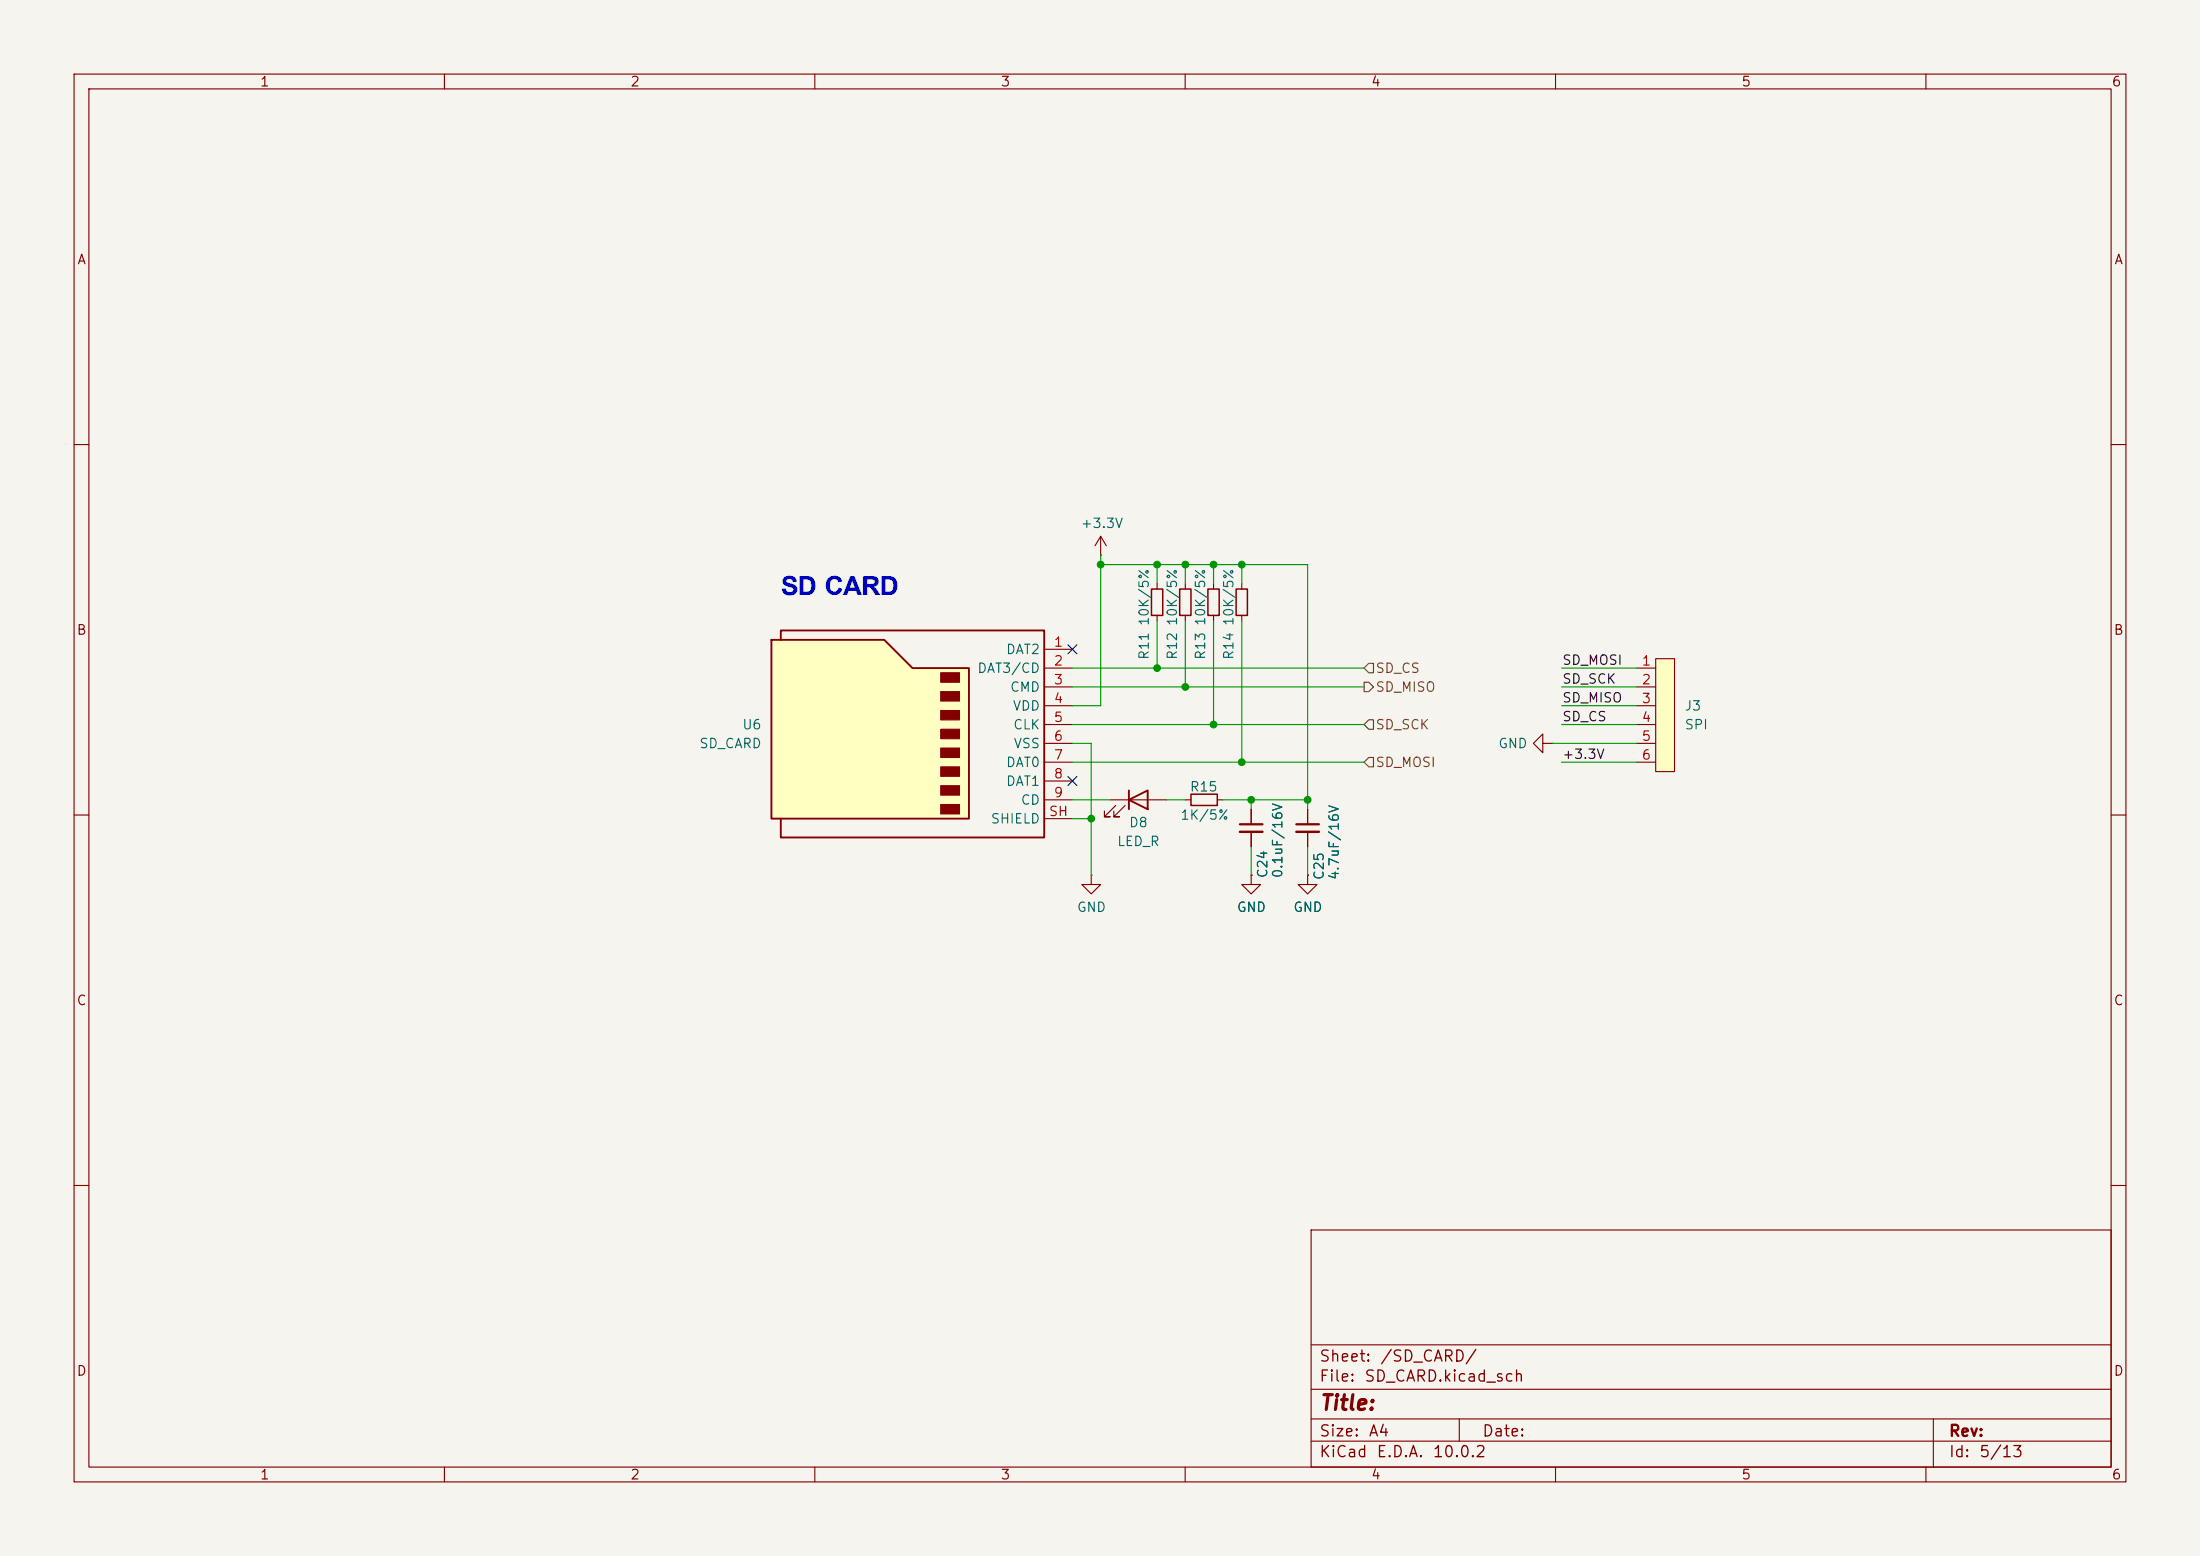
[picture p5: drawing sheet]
<svg xmlns="http://www.w3.org/2000/svg" width="297mm" height="210mm" viewBox="0 0 297 210" stroke-linecap="round" stroke-linejoin="round" font-family="sans-serif">
<path d="M0 0h297v210h-297z" fill="#f5f4ef" stroke="#f5f4ef" stroke-width=".14"/>
<g fill="none" stroke="#840000" stroke-width=".15">
<path d="M10 10h277v190h-277zM12 12h273v186h-273zM60 10v2M110 10v2M160 10v2M210 10v2M260 10v2M10 60h2M160 78.7v.8M163.8 78.7v.8M167.6 78.7v.8M285 60h2"/>
<path d="M160 83.1v.7M163.8 83.1v.7M167.6 83.1v.7M10 110h2M160 108h.8M164.3 108h.8M285 110h2M10 160h2M177 166h108v32h-108zM285 160h2M60 198v2M110 198v2"/>
<path d="M160 198v2M177 194.5h108M177 191.5h108M177 187.5h108M177 181.5h108M197 191.5v3M210 198v2M260 198v2M261 191.5v6.5"/>
</g>
<path d="M159.3 79.5h1.5v3.6h-1.5zM163.1 79.5h1.5v3.6h-1.5zM166.9 79.5h1.5v3.6h-1.5zM160.8 107.2h3.5v1.5h-3.5z" fill="none" stroke="#840000" stroke-width=".2"/>
<path d="M104.1 86.4h15.3l3.8 3.8h7.6v20.3h-26.7z" fill="#ffffc2"/>
<g fill="#840000" stroke="#840000" stroke-width=".15">
<path d="M127 90.8h2.5v1.3h-2.5z"/>
<path d="M127 93.3h2.5v1.3h-2.5z"/>
<path d="M127 95.9h2.5v1.3h-2.5z"/>
<path d="M127 98.4h2.5v1.3h-2.5z"/>
<path d="M127 101h2.5v1.2h-2.5z"/>
<path d="M127 103.5h2.5v1.3h-2.5z"/>
<path d="M127 106h2.5v1.3h-2.5z"/>
<path d="M127 108.6h2.5v1.3h-2.5z"/>
</g>
<path d="M104.1 86.4h15.3l3.8 3.8h7.6v20.3h-26.7zM105.4 86.4v-1.3h35.6v27.9h-35.6v-2.5M152.4 108l2.5-1.3v2.5zM152.4 106.7v2.5" fill="none" stroke="#840000" stroke-width=".25"/>
<g fill="none" stroke="#840000" stroke-width=".15">
<path d="M148.6 74.9h.1M148.6 72.4l-.8 1.3M148.6 72.4l.8 1.3M148.6 72.4v2.5M156.2 78.7v.8M141 87.6h3.8M141 90.2h3.8M141 92.7h3.8M141 95.3h3.8M141 97.8h3.8M156.2 83.1v.7M141 100.3h3.8"/>
<path d="M141 102.9h3.8M141 105.4h3.8M141 108h3.8M141 110.5h3.8M147.3 118.1v1.3h1.3l-1.3 1.3-1.3-1.3h1.3M147.3 118.1h.1M149.9 108h7.6M150.6 108.7l-1.5 1.5h.8h-.8v-.7M151.9 108.7l-1.5 1.5h.7h-.7v-.7M168.9 118.1v1.3h1.3l-1.3 1.3-1.3-1.3h1.3M168.9 118.1h.1M168.9 109.2v2.1"/>
<path d="M168.9 112.3v2M176.5 118.1v1.3h1.3l-1.3 1.3-1.2-1.3h1.2M176.5 118.1h.1M176.5 109.2v2.1M176.5 112.3v2M208.3 100.3v-1.2l-1.3 1.2 1.3 1.3v-1.3h1.2M209.5 100.3h.1"/>
</g>
<path d="M155.4 79.5h1.6v3.6h-1.6z" fill="none" stroke="#840000" stroke-width=".2"/>
<path d="M167.4 111.3h3M175 111.3h3.1" fill="none" stroke="#840000" stroke-width=".3"/>
<path d="M167.4 112.3h3M175 112.3h3.1" fill="none" stroke="#840000" stroke-width=".33"/>
<path d="M223.5 88.9h2.6v15.2h-2.6z" fill="#ffffc2"/>
<g fill="none" stroke="#840000" stroke-width=".15">
<path d="M221 90.2h2.5M221 92.7h2.5M221 95.3h2.5M221 97.8h2.5M223.5 88.9h2.6v15.2h-2.6zM168.9 118.1h.1M168.9 109.2v2.1M168.9 112.3v2M176.5 118.1h.1M176.5 109.2v2.1M176.5 112.3v2M221 100.3h2.5"/>
<path d="M221 102.9h2.5"/>
</g>
<path d="M184.1 92.1h.7l.6 .6-.6 .6h-.7zM184.8 89.5h.6v1.3h-.6l-.7-.6zM184.8 97.2h.6v1.2h-.6l-.7-.6zM184.8 102.2h.6v1.3h-.6l-.7-.6z" fill="none" stroke="#725600" stroke-width=".15"/>
<g fill="none" stroke="#009600" stroke-width=".15">
<path d="M148.6 76.2h27.9v33M148.6 74.9v20.4h-3.8M156.2 76.2v2.5M160 76.2v2.5M163.8 76.2v2.5M167.6 76.2v2.5M144.8 92.7h39.3M144.8 97.8h39.3M144.8 90.2h39.3M156.2 83.8v6.4M160 83.8v8.9M163.8 83.8v14"/>
<path d="M167.6 83.8v19.1M210.8 92.7h10.2M210.8 97.8h10.2M210.8 90.2h10.2M210.8 95.3h10.2M144.8 102.9h39.3M144.8 108h5.1M144.8 100.3h2.5v17.8M144.8 110.5h2.5M157.5 108h2.5M165.1 108h11.4M168.9 108v1.2"/>
<path d="M168.9 114.3v3.8M176.5 114.3v3.8M209.5 100.3h11.5M210.8 102.9h10.2"/>
</g>
<path d="M144.2 87l1.2 1.2M145.4 87l-1.2 1.2M144.2 104.8l1.2 1.2M145.4 104.8l-1.2 1.2" fill="none" stroke="#000084" stroke-width=".15"/>
<g fill="#009600" stroke="#009600" stroke-width=".14">
<circle cx="148.6" cy="76.2" r=".46"/>
<circle cx="167.6" cy="76.2" r=".46"/>
<circle cx="147.3" cy="110.5" r=".46"/>
<circle cx="156.2" cy="76.2" r=".46"/>
<circle cx="156.2" cy="90.2" r=".46"/>
<circle cx="160" cy="76.2" r=".46"/>
<circle cx="163.8" cy="76.2" r=".46"/>
<circle cx="167.6" cy="102.9" r=".46"/>
<circle cx="168.9" cy="108" r=".46"/>
<circle cx="163.8" cy="97.8" r=".46"/>
<circle cx="160" cy="92.7" r=".46"/>
<circle cx="176.5" cy="108" r=".46"/>
</g>
<text font-size="3.5" fill="#0000c2" x="105.4" y="80.3">SD CARD</text>
<text font-size="2" fill="#840000" x="178" y="190.8">Title:</text>
<g font-size="1.5" fill="#840000">
<text x="178" y="184.2">Sheet:</text>
<text x="186.2" y="184.2">/SD_CARD/</text>
<text x="178" y="186.9">File:</text>
<text x="184.1" y="186.9">SD_CARD.kicad_sch</text>
<text x="178" y="197.1">KiCad</text>
<text x="178" y="194.3">Size:</text>
<text x="184.7" y="194.3">A4</text>
<text x="185.7" y="197.1">E.D.A.</text>
<text x="193.3" y="197.1">10.0.2</text>
<text x="200" y="194.3">Date:</text>
<text x="263" y="194.3">Rev:</text>
<text x="263" y="197.1">Id:</text>
<text x="267.1" y="197.1">5/13</text>
</g>
<g font-size="1.3" fill="#840000">
<text x="35" y="12">1</text>
<text x="85" y="12">2</text>
<text x="135" y="12">3</text>
<text x="185" y="12">4</text>
<text x="235" y="12">5</text>
<text x="285" y="12">6</text>
<text x="10.3" y="36">A</text>
<text x="285.3" y="36">A</text>
<text x="10.3" y="86">B</text>
<text x="285.3" y="86">B</text>
<text x="10.3" y="136">C</text>
<text x="285.3" y="136">C</text>
<text x="10.3" y="186">D</text>
<text x="285.3" y="186">D</text>
<text x="35" y="200">1</text>
<text x="85" y="200">2</text>
<text x="135" y="200">3</text>
<text x="185" y="200">4</text>
<text x="235" y="200">5</text>
<text x="285" y="200">6</text>
</g>
<g font-size="1.3" fill="#006464">
<text x="145.8" y="71.6">+3.3V</text>
<text x="135.7" y="88.6">DAT2</text>
<text x="155.4" y="89.1" transform="rotate(-90 155.4 89.1)">R11</text>
<text x="155.4" y="84.6" transform="rotate(-90 155.4 84.6)">10K/5%</text>
<text x="159.2" y="89.1" transform="rotate(-90 159.2 89.1)">R12</text>
<text x="159.2" y="84.6" transform="rotate(-90 159.2 84.6)">10K/5%</text>
<text x="163" y="89.1" transform="rotate(-90 163 89.1)">R13</text>
<text x="163" y="84.6" transform="rotate(-90 163 84.6)">10K/5%</text>
<text x="166.8" y="89.1" transform="rotate(-90 166.8 89.1)">R14</text>
<text x="166.8" y="84.6" transform="rotate(-90 166.8 84.6)">10K/5%</text>
<text x="131.9" y="91.1">DAT3/CD</text>
<text x="136.3" y="93.7">CMD</text>
<text x="94.3" y="101.3">SD_CARD</text>
<text x="100.1" y="98.8">U6</text>
<text x="136.6" y="96.2">VDD</text>
<text x="136.7" y="98.8">CLK</text>
<text x="136.8" y="101.3">VSS</text>
<text x="202.2" y="101.3">GND</text>
<text x="227.3" y="96.2">J3</text>
<text x="227.3" y="98.8">SPI</text>
<text x="135.7" y="103.8">DAT0</text>
<text x="135.7" y="106.4">DAT1</text>
<text x="160.5" y="107.1">R15</text>
<text x="133.7" y="111.5">SHIELD</text>
<text x="137.7" y="108.9">CD</text>
<text x="152.3" y="112">D8</text>
<text x="159.3" y="111">1K/5%</text>
<text x="150.7" y="114.5">LED_R</text>
<text x="171.4" y="118.6" transform="rotate(-90 171.4 118.6)">C24</text>
<text x="173.4" y="118.6" transform="rotate(-90 173.4 118.6)">0.1uF/16V</text>
<text x="179" y="118.9" transform="rotate(-90 179 118.9)">C25</text>
<text x="181.1" y="118.9" transform="rotate(-90 181.1 118.9)">4.7uF/16V</text>
<text x="145.3" y="123.4">GND</text>
<text x="166.9" y="123.4">GND</text>
<text x="174.5" y="123.4">GND</text>
</g>
<g font-size="1.3" fill="#a90000">
<text x="142.2" y="87.6">1</text>
<text x="142.2" y="90.1">2</text>
<text x="142.2" y="92.7">3</text>
<text x="142.2" y="95.2">4</text>
<text x="221.5" y="90.1">1</text>
<text x="221.5" y="92.7">2</text>
<text x="221.5" y="95.2">3</text>
<text x="142.2" y="97.8">5</text>
<text x="142.2" y="100.3">6</text>
<text x="221.5" y="97.8">4</text>
<text x="221.5" y="100.3">5</text>
<text x="142.2" y="102.8">7</text>
<text x="142.2" y="105.4">8</text>
<text x="142.2" y="107.9">9</text>
<text x="221.5" y="102.8">6</text>
<text x="141.5" y="110.5">SH</text>
</g>
<g font-size="1.3" fill="#725600">
<text x="185.6" y="93.7">SD_MISO</text>
<text x="185.6" y="91.1">SD_CS</text>
<text x="185.6" y="98.8">SD_SCK</text>
<text x="185.6" y="103.8">SD_MOSI</text>
</g>
<g font-size="1.3" fill="#0f0f0f">
<text x="210.8" y="95.1">SD_MISO</text>
<text x="210.8" y="90">SD_MOSI</text>
<text x="210.8" y="92.6">SD_SCK</text>
<text x="210.8" y="97.7">SD_CS</text>
<text x="210.8" y="102.7">+3.3V</text>
</g>
</svg>
